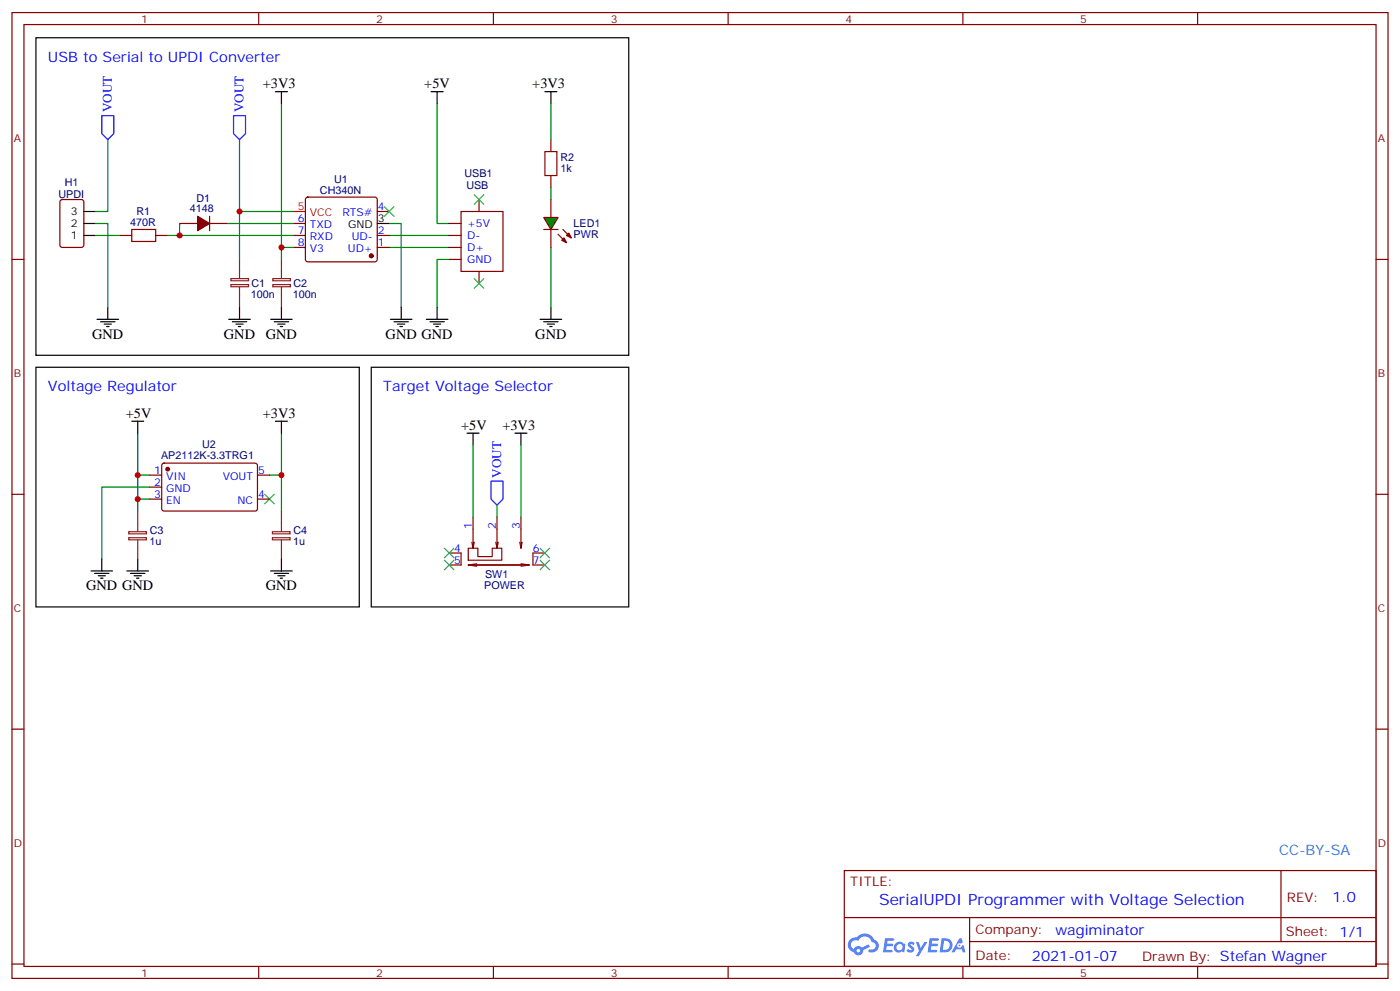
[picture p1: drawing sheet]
<svg xmlns="http://www.w3.org/2000/svg" width="412mm" height="292mm" viewBox="0 0 412 292" stroke-linecap="round" stroke-linejoin="round" font-family="sans-serif">
<g fill="none" stroke="#870000" stroke-width=".35">
<path d="M3.5 3.7h405.4v284.3h-405.4zM7.1 7.2h398.2v277.3h-398.2zM76.2 3.7v3.5M145.3 3.7v3.5M214.5 3.7v3.5M283.6 3.7v3.5M352.8 3.7v3.5M3.5 76.4h3.6M405.3 76.4h3.6M3.5 145.5h3.6M405.3 145.5h3.6M3.5 214.7h3.6"/>
<path d="M405.3 214.7h3.6M248.7 256.3h156.6v28.2h-156.6zM377.3 256.3v20.9M248.7 270.1h156.5M285.6 277.2h119.6M285.6 270.1v14.2M3.5 283.8h3.6M76.2 284.5v3.5M145.3 284.5v3.5M214.5 284.5v3.5M283.6 284.5v3.5M352.8 284.5v3.5"/>
<path d="M405.3 283.8h3.6"/>
</g>
<g fill="#5487ff">
<path d="M267.7 277.5a1.22 1.22 0 0 1 1.7 .2l-.4 .6a.47 .47 0 0 0-.3-.4 .47 .47 0 0 0-.5 .2l.1 .2a1.14 1.14 0 0 1 .8 1.8 1.14 1.14 0 0 1-1.9 0l-.2-.2 .5-.6 .7 .5a.29 .29 0 0 0 .3-.3 .29 .29 0 0 0-.2-.3 1.04 1.04 0 0 1-.6-1.7z"/>
<path d="M260.7 276.2h2.4l.3 .2-.2 .5-1.8 .1-.1 .8h1.5l.3 .4-.3 .4h-1.6l-.2 1.1h1.7l.2 .3-.2 .3-2.6 .1z"/>
<path d="M273.8 276.2h2.4l.3 .2-.1 .5-1.8 .1-.2 .8h1.6l.3 .4-.4 .4-1.6-.1-.1 1.1 1.7 .1 .2 .3-.2 .3-2.6 .1z"/>
<path d="M282.6 276.2h.7l.3 1.3-.6 .3a.69 .69 0 0 0-1 .3 .69 .69 0 0 0 .4 .9 .69 .69 0 0 0 .9-.6l.5-.2 .6 2.2h-.8l-.2-.9h-1.8l-.5 .9h-.8z"/>
<path d="M269.8 277.3h.8l.6 1.8 1.1-1.8h.9l-2.6 4.2h-.8l.9-1.5z"/>
<path d="M277.4 276.2l-.6 4.2h1.3a2.11 2.11 0 0 0 2.5-2.1 2.11 2.11 0 0 0-2.5-2.1zM278.1 277a1.39 1.39 0 0 1 1.7 1.4 1.39 1.39 0 0 1-1.8 1.2h-.3z"/>
<path d="M263.7 277.8a1.54 1.54 0 0 0-.1 2.2 1.54 1.54 0 0 0 2.2 .1l.6 .3 .3-2.3-.2-.3h-.4a1.49 1.49 0 0 0-2.4 0zM264 278.8a.94 .94 0 0 1 1.8 0 .94 .94 0 0 1-1.8 0z"/>
<path d="M250.4 276.6a2.18 2.18 0 0 0 1.1 3.7 1.44 1.44 0 0 0 1.6 .9 1.44 1.44 0 0 0 1.2-1.4l2-1.1-.5-.7-1.9 1a1.47 1.47 0 0 0-2.4 .4 1.39 1.39 0 0 1-.7-1.9 1.39 1.39 0 0 1 2-.5 2.12 2.12 0 0 1 2.2-1.3 2.12 2.12 0 0 1 1.9 1.7 1.14 1.14 0 0 1 1.1 1.4 1.14 1.14 0 0 1-1.7 .7 .43 .43 0 0 0-.5 .4 .43 .43 0 0 0 .4 .5 1.98 1.98 0 0 0 2.5-1.2 1.98 1.98 0 0 0-1.2-2.6 3.1 3.1 0 0 0-5.3-.6l-.9 .1zM252.3 279.9a.55 .55 0 0 1 1.1 0 .55 .55 0 0 1-1.1 0z"/>
<circle cx="282.6" cy="278.3" r=".26"/>
</g>
<path d="M128.8 30.5v35.3h3.5M31.7 41.1v21.2h-3.5M70.6 41.1v21.2h15.8M28.2 65.8h3.5v24.7M70.6 62.3v14.1M86.4 72.8h-3.5v3.6M114.7 65.8h3.5v24.7M114.7 72.8h17.6M114.7 69.3h17.6M132.3 76.4h-3.5v14.1M162.3 72.8v17.7" fill="none" stroke="#008700" stroke-width=".35"/>
<circle cx="109.4" cy="75.3" r=".53" fill="#870000" stroke="#870000" stroke-width=".35"/>
<path d="M17.9 58.9l.4-.2h5.7l.6 .5 .1 12.9-.5 .7h-5.9l-.6-.4-.1-13zM90.2 58.2l.5-.2h19.7l.5 .2 .2 .5v17.7l-.2 .5-.5 .2h-19.7l-.5-.3-.2-.4v-17.7zM162.3 41.1v3.5M162.3 51.7v3.5M35.3 69.3h3.5M45.9 69.3h3.5M86.4 72.8h3.6M86.4 69.3h3.6M86.4 65.8h3.6M111.1 72.8h3.6M111.1 69.3h3.6M111.1 62.3h3.6" fill="none" stroke="#870000" stroke-width=".35"/>
<g fill="none" stroke="#000" stroke-width=".35">
<path d="M127 27h3.5M128.8 27v3.5M24.7 65.8h3.5M24.7 62.3h3.5M24.7 69.3h3.5M111.1 65.8h3.6M28.6 94h6.3M29.6 94.7h4.3M30.7 95.4h2.1M31.4 96.1h.7M31.7 90.5v3.5M67.4 94h6.3"/>
<path d="M68.4 94.7h4.3M69.5 95.4h2.1M70.2 96.1h.7M70.6 90.5v3.5M79.7 94h6.4M80.8 94.7h4.2M81.8 95.4h2.2M82.5 96.1h.8M82.9 90.5v3.5M115 94h6.4M116.1 94.7h4.2M117.1 95.4h2.1"/>
<path d="M117.8 96.1h.7M118.2 90.5v3.5M125.6 94h6.3M126.6 94.7h4.3M127.7 95.4h2.1M128.4 96.1h.7M128.8 90.5v3.5M159.1 94h6.4M160.2 94.7h4.2M161.2 95.4h2.1M161.9 96.1h.7M162.3 90.5v3.5"/>
</g>
<path d="M86.4 62.3h3.6" fill="none" stroke="#f00" stroke-width=".35"/>
<path d="M70.6 76.4v5.6M82.9 76.4v5.6M68 83.8h5.2v.6h-5.2zM68 82h5.2v.7h-5.2zM70.6 84.5v6M80.4 83.8h5.1v.6h-5.1zM80.4 82h5.1v.7h-5.1zM82.9 84.5v6" fill="none" stroke="#8c2424" stroke-width=".35"/>
<path d="M160.5 44.6h3.5v7.1h-3.5zM38.8 67.6h7.1v3.5h-7.1z" fill="none" stroke="#a10000" stroke-width=".35"/>
<path d="M113.2 60.9l2.9 2.8M116.1 60.9l-2.9 2.8" fill="none" stroke="#3c3" stroke-width=".35"/>
<path d="M135.8 62.3h12.4v17.6h-12.4z" fill="#fff" stroke="#870000" stroke-width=".35"/>
<path d="M141.1 58.7v3.6M162.3 58.7v5.3M132.3 65.8h3.5M132.3 69.3h3.5M132.3 72.8h3.5M132.3 76.4h3.5M141.1 79.9v3.5M162.3 67.6v5.2" fill="none" stroke="#870000" stroke-width=".35"/>
<path d="M139.7 57.3l2.8 2.8M142.5 57.3l-2.8 2.8M139.7 82l2.8 2.8M142.5 82l-2.8 2.8" fill="none" stroke="#3c3" stroke-width=".35"/>
<path d="M160.2 64h4.2l-2.1 3.6z" fill="#0c0" stroke="#870000" stroke-width=".35"/>
<g fill="none" stroke="#870000" stroke-width=".35">
<path d="M52.9 65.8h5.3M61.7 63.7v4.2M61.7 65.8h5.3M160.2 67.6h4.2M164.4 69l2.5 2.4M165.8 67.6l2.5 2.4M44.1 139.9h3.5M47.9 136.6l.4-.3 27.1 .1 .4 .7v12.9l-.7 .5-27-.1-.5-.6v-12.7zM75.8 139.9h3.6M44.1 143.4h3.5M44.1 146.9h3.5M75.8 146.9h3.6"/>
<path d="M139 159.6l.3 1.8M139.3 152.2v9.2l.4-1.8M146 159.6l.4 1.8M146.4 152.2v9.2l.4-1.8M153.1 159.6l.4 1.8M153.5 152.2v9.2l.3-1.8M132.3 162.8h3.5v3.5h-3.5M137.9 161.4h2.9v2.5h4.2v-2.5h2.8v3.5h-9.9zM140.4 166l-2.5 .3M153.5 166.3h-15.6l2.5 .4M153.5 166l2.4 .3h-16.6M155.9 166.3l-2.4 .4"/>
<path d="M160.5 162.8h-3.5v3.5h3.5"/>
</g>
<g fill="#870000" stroke="#870000" stroke-width=".35">
<path d="M165.5 70.7l.7-.7 .7 1.4z"/>
<path d="M166.9 69.3l.7-.7 .7 1.4z"/>
<path d="M58.2 63.7l3.5 2.1-3.5 2.1z"/>
<circle cx="49.4" cy="138.1" r=".53"/>
</g>
<g fill="none" stroke="#000" stroke-width=".35">
<path d="M10.6 11.1h174.6v93.5h-174.6zM81.1 27h3.6M82.9 27v3.5M160.5 27h3.5M162.3 27v3.5M10.6 108.1h95.2v70.6h-95.2zM109.4 108.1h75.8v70.6h-75.8zM38.8 124h3.5M40.6 124v3.5M81.1 124h3.6M82.9 124v3.5M137.6 127.5h3.5"/>
<path d="M139.3 127.5v3.6M151.7 127.5h3.5M153.5 127.5v3.6M26.8 168.1h6.4M27.9 168.8h4.2M28.9 169.5h2.1M29.6 170.2h.7M30 164.6v3.5M37.4 168.1h6.3M38.5 168.8h4.2M39.5 169.5h2.1M40.2 170.2h.7"/>
<path d="M40.6 164.6v3.5M79.7 168.1h6.4M80.8 168.8h4.2M81.8 169.5h2.2M82.5 170.2h.8M82.9 164.6v3.5"/>
</g>
<path d="M30 34h3.5v5.3l-1.8 1.8-1.7-1.8zM68.8 34h3.5v5.3l-1.7 1.8-1.8-1.8zM144.6 141.6h3.6v5.3l-1.8 1.8-1.8-1.8z" fill="none" stroke="#00f" stroke-width=".35"/>
<g fill="none" stroke="#008700" stroke-width=".35">
<path d="M82.9 30.5v42.3M162.3 30.5v10.6M162.3 55.2v3.5M28.2 69.3h7.1M49.4 69.3h37M52.9 65.8v3.5M67 65.8h19.4M40.6 127.5v12.4h3.5M40.6 139.9v10.6M82.9 127.5v12.4h-3.5M82.9 139.9v10.6M139.3 131.1v21.1"/>
<path d="M153.5 131.1v21.1M40.6 146.9h3.5M44.1 143.4h-14.1v21.2M146.4 148.7v3.5"/>
</g>
<path d="M37.9 156.5h5.2v.7h-5.2zM37.9 158.3h5.2v.6h-5.2zM40.6 150.5v6M40.6 158.9v5.7M80.3 156.5h5.1v.7h-5.1zM80.3 158.3h5.1v.6h-5.1zM82.9 150.5v6M82.9 158.9v5.7" fill="none" stroke="#8c2424" stroke-width=".35"/>
<path d="M78 145.5l2.8 2.8M80.8 145.5l-2.8 2.8M130.9 164.9l2.8 2.8M130.9 161.4l2.8 2.8M133.7 164.9l-2.8 2.8M133.7 161.4l-2.8 2.8M159.1 161.4l2.8 2.8M159.1 164.9l2.8 2.8M161.9 161.4l-2.8 2.8M161.9 164.9l-2.8 2.8" fill="none" stroke="#3c3" stroke-width=".35"/>
<g fill="#c00">
<circle cx="82.9" cy="72.8" r=".88"/>
<circle cx="40.6" cy="146.9" r=".88"/>
<circle cx="40.6" cy="139.9" r=".88"/>
<circle cx="82.9" cy="139.9" r=".88"/>
<circle cx="70.6" cy="62.3" r=".88"/>
<circle cx="52.9" cy="69.3" r=".88"/>
</g>
<text font-size="4.6" fill="#00f" x="258.9" y="266.5">SerialUPDI Programmer with Voltage Selection</text>
<g font-size="4.2" fill="#00f">
<text x="14.1" y="18.2">USB to Serial to UPDI Converter</text>
<text x="14.1" y="115.2">Voltage Regulator</text>
<text x="112.9" y="115.2">Target Voltage Selector</text>
<text x="392.5" y="265.6">1.0</text>
<text x="310.9" y="275.1">wagiminator</text>
<text x="304" y="282.9">2021-01-07</text>
</g>
<g font-size="4.2">
<text x="77.4" y="26">+3V3</text>
<text x="125" y="26">+5V</text>
<text x="156.8" y="26">+3V3</text>
<text x="27.2" y="99.7">GND</text>
<text x="66" y="99.7">GND</text>
<text x="78.3" y="99.7">GND</text>
<text x="113.6" y="99.7">GND GND</text>
<text x="157.7" y="99.7">GND</text>
<text x="37.1" y="122.9">+5V</text>
<text x="77.4" y="123">+3V3</text>
<text x="135.9" y="126.5">+5V</text>
<text x="148" y="126.5">+3V3</text>
<text x="25.4" y="173.7">GND GND</text>
<text x="78.3" y="173.7">GND</text>
</g>
<text font-size="4.2" fill="#0099b0" x="376.8" y="251.7">CC-BY-SA</text>
<g font-size="3.9" fill="#00f">
<text x="32.9" y="33.1" transform="rotate(-90 32.9 33.1)">VOUT</text>
<text x="71.7" y="33.1" transform="rotate(-90 71.7 33.1)">VOUT</text>
<text x="147.6" y="140.6" transform="rotate(-90 147.6 140.6)">VOUT</text>
</g>
<g font-size="3.9" fill="#800">
<text x="250.5" y="260.9">TITLE:</text>
<text x="379.1" y="265.6">REV:</text>
<text x="287.4" y="275.1">Company:</text>
<text x="378.7" y="275.7">Sheet: 1/1</text>
<text x="287.4" y="282.8">Date:</text>
<text x="336.4" y="282.8">Drawn By: Stefan Wagner</text>
</g>
<g font-size="3.2" fill="#800">
<text x="41.6" y="6.7">1</text>
<text x="110.8" y="6.7">2</text>
<text x="179.9" y="6.7">3</text>
<text x="249.1" y="6.7">4</text>
<text x="318.2" y="6.7">5</text>
<text x="4.1" y="41.8">A</text>
<text x="405.9" y="41.8">A</text>
<text x="4.1" y="110.9">B</text>
<text x="405.9" y="110.9">B</text>
<text x="4.1" y="180.1">C</text>
<text x="405.9" y="180.1">C</text>
<text x="4.1" y="249.2">D</text>
<text x="405.9" y="249.2">D</text>
<text x="41.6" y="287.5">1</text>
<text x="110.8" y="287.5">2</text>
<text x="179.9" y="287.5">3</text>
<text x="249.1" y="287.5">4</text>
<text x="318.2" y="287.5">5</text>
</g>
<g font-size="3.2" fill="#000080">
<text x="165.1" y="47.5">R2</text>
<text x="98.4" y="53.8">U1</text>
<text x="136.8" y="52.2">USB1</text>
<text x="165.1" y="50.7">1k</text>
<text x="17.2" y="58.2">UPDI</text>
<text x="19.1" y="54.6">H1</text>
<text x="57.9" y="59.4">D1</text>
<text x="94.2" y="57.1">CH340N</text>
<text x="137.4" y="55.6">USB</text>
<text x="40.2" y="63.3">R1</text>
<text x="56" y="62.3">4148</text>
<text x="38.4" y="66.6">470R</text>
<text x="169" y="70.1">PWR</text>
<text x="169" y="67">LED1</text>
<text x="73.9" y="87.8">100n</text>
<text x="74.1" y="84.6">C1</text>
<text x="86.3" y="87.8">100n</text>
<text x="86.4" y="84.6">C2</text>
<text x="59.5" y="132">U2</text>
<text x="47.5" y="135.1">AP2112K-3.3TRG1</text>
<text x="44" y="160.4">1u</text>
<text x="44.1" y="157.2">C3</text>
<text x="86.4" y="160.4">1u</text>
<text x="86.4" y="157.2">C4</text>
<text x="142.6" y="173.3">POWER</text>
<text x="142.9" y="170.1">SW1</text>
</g>
<g font-size="3.2">
<text x="20.9" y="63.3">3</text>
<text x="111.3" y="65.4">3</text>
<text x="20.9" y="70.4">1</text>
<text x="20.9" y="66.9">2</text>
<text x="102.5" y="67.2">GND</text>
</g>
<g font-size="3.2" fill="#f00">
<text x="87.8" y="61.9">5</text>
<text x="91.3" y="63.7">VCC</text>
</g>
<g font-size="3.2" fill="#00f">
<text x="87.8" y="65.4">6</text>
<text x="100.9" y="63.7">RTS#</text>
<text x="111.3" y="61.9">4</text>
<text x="87.8" y="69">7</text>
<text x="91.3" y="67.2">TXD</text>
<text x="91.3" y="70.7">RXD</text>
<text x="103.6" y="70.7">UD-</text>
<text x="111.3" y="69">2</text>
<text x="137.6" y="66.9">+5V</text>
<text x="137.6" y="70.4">D-</text>
<text x="87.8" y="72.5">8</text>
<text x="91.3" y="74.3">V3</text>
<text x="102.5" y="74.3">UD+</text>
<text x="111.3" y="72.5">1</text>
<text x="137.6" y="73.9">D+</text>
<text x="137.6" y="77.4">GND</text>
<text x="45.4" y="139.5">1</text>
<text x="45.4" y="143.1">2</text>
<text x="48.9" y="141.3">VIN</text>
<text x="65.6" y="141.3">VOUT</text>
<text x="76" y="139.5">5</text>
<text x="45.4" y="146.6">3</text>
<text x="48.9" y="144.8">GND</text>
<text x="48.9" y="148.3">EN</text>
<text x="70" y="148.3">NC</text>
<text x="76" y="146.6">4</text>
<text x="139" y="155.8" transform="rotate(-90 139 155.8)">1</text>
<text x="146" y="155.8" transform="rotate(-90 146 155.8)">2</text>
<text x="153.1" y="155.8" transform="rotate(-90 153.1 155.8)">3</text>
<text x="133.8" y="162.5">4</text>
<text x="133.8" y="166">5</text>
<text x="157" y="166">7</text>
<text x="157" y="162.5">6</text>
</g>
</svg>
